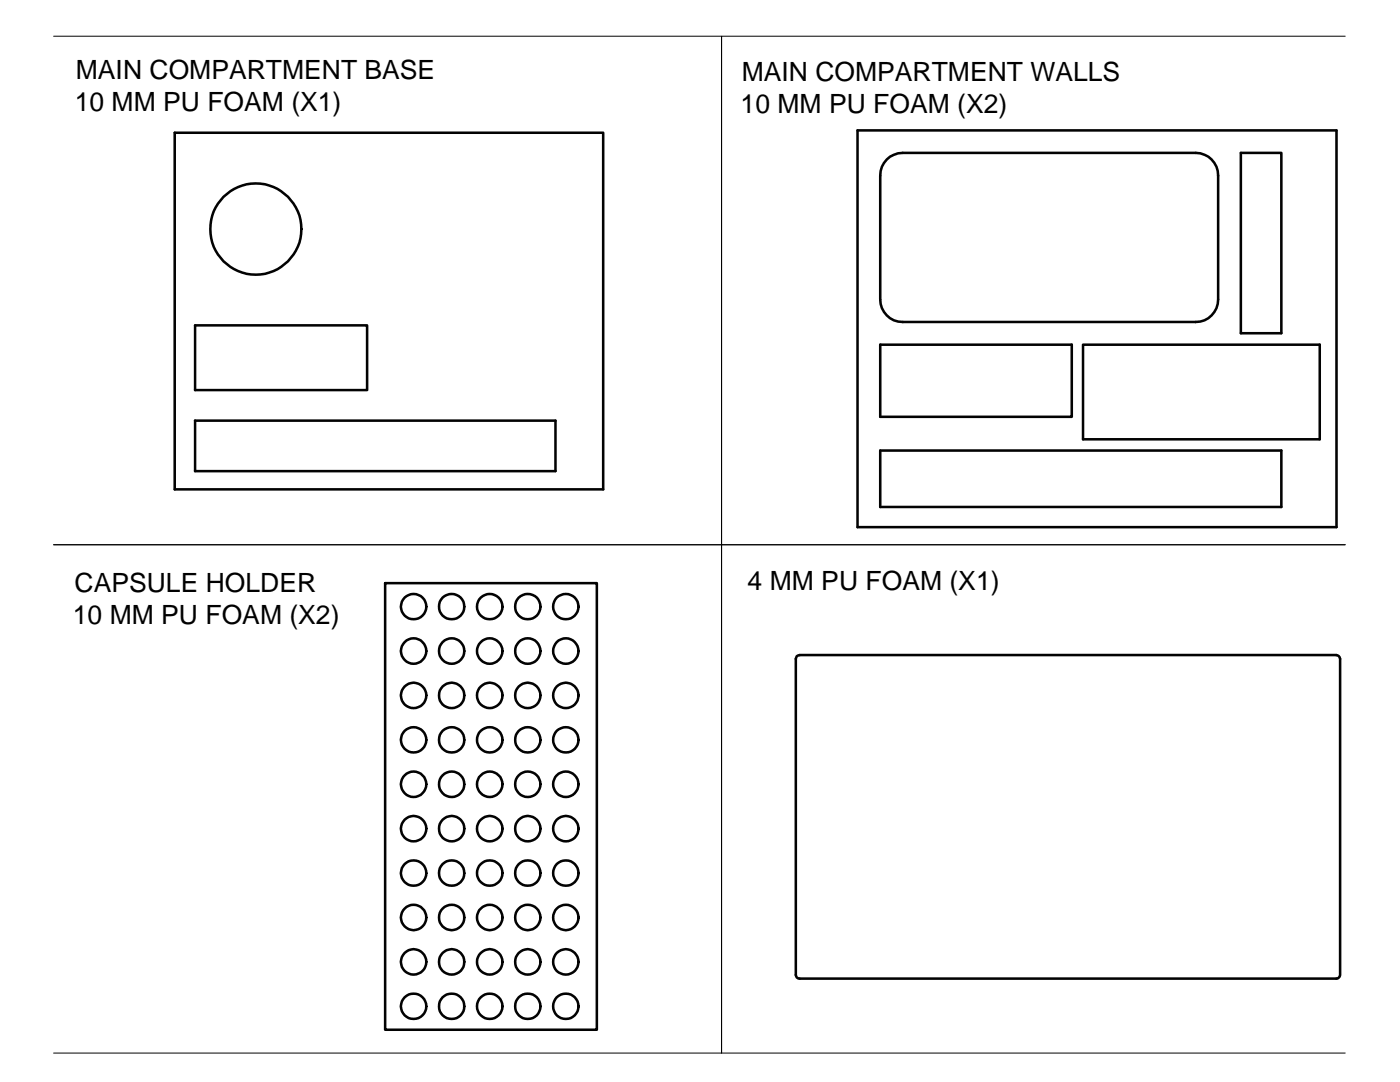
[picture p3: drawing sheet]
<svg xmlns="http://www.w3.org/2000/svg" width="279mm" height="216mm" viewBox="0 0 279 216" stroke-linecap="round" stroke-linejoin="round" font-family="sans-serif">
<!-- layer: Layer 1 -->
<g fill="none" stroke="#020202" stroke-width=".51">
<path d="M34.9 26.5h85.5v71.1h-85.5zM171.1 26h95.6v79.2h-95.6zM177 31.8a4.7 4.7 0 0 1 3.2-1.3h58.4a4.5 4.5 0 0 1 4.5 4.5v24.8a4.5 4.5 0 0 1-4.5 4.4h-58.4a4.5 4.5 0 0 1-4.5-4.4v-24.8a4.4 4.4 0 0 1 1.3-3.2zM247.6 30.5h8.1v36h-8.1zM38.9 64.9h34.4v12.9h-34.4zM175.7 68.8h38.2v14.4h-38.2zM216.1 68.8h47.3v18.9h-47.3zM38.9 83.9h72v10.1h-72zM175.7 89.9h80v11.3h-80zM76.9 116.4h42.2v89.1h-42.2zM159 130.9l.6-.2h107.1a.8 .8 0 0 1 .7 .8v63a.8 .8 0 0 1-.7 .8h-107.1a.72 .72 0 0 1-.8-.8v-63z"/>
<circle cx="51" cy="45.7" r="9.1"/>
<circle cx="82.5" cy="138.8" r="2.53"/>
<circle cx="82.5" cy="129.9" r="2.53"/>
<circle cx="82.6" cy="121" r="2.52"/>
<circle cx="90.1" cy="129.9" r="2.53"/>
<circle cx="90.1" cy="138.8" r="2.53"/>
<circle cx="90.1" cy="121" r="2.52"/>
<circle cx="97.7" cy="129.9" r="2.53"/>
<circle cx="97.7" cy="138.8" r="2.53"/>
<circle cx="97.8" cy="121" r="2.52"/>
<circle cx="105.3" cy="129.9" r="2.53"/>
<circle cx="105.3" cy="138.8" r="2.53"/>
<circle cx="105.3" cy="121" r="2.52"/>
<circle cx="112.9" cy="129.9" r="2.54"/>
<circle cx="112.9" cy="138.8" r="2.54"/>
<circle cx="112.9" cy="121.1" r="2.53"/>
<circle cx="82.5" cy="156.5" r="2.53"/>
<circle cx="82.6" cy="147.6" r="2.52"/>
<circle cx="90.1" cy="156.5" r="2.53"/>
<circle cx="90.1" cy="147.6" r="2.52"/>
<circle cx="97.7" cy="156.5" r="2.53"/>
<circle cx="97.8" cy="147.6" r="2.52"/>
<circle cx="105.3" cy="156.5" r="2.53"/>
<circle cx="105.3" cy="147.6" r="2.52"/>
<circle cx="112.9" cy="156.5" r="2.54"/>
<circle cx="112.9" cy="147.6" r="2.53"/>
<circle cx="82.5" cy="165.3" r="2.53"/>
<circle cx="82.5" cy="174.2" r="2.53"/>
<circle cx="90.1" cy="165.3" r="2.53"/>
<circle cx="90.1" cy="174.2" r="2.53"/>
<circle cx="97.7" cy="165.3" r="2.53"/>
<circle cx="97.7" cy="174.2" r="2.53"/>
<circle cx="105.3" cy="165.3" r="2.53"/>
<circle cx="105.3" cy="174.2" r="2.53"/>
<circle cx="112.9" cy="165.4" r="2.54"/>
<circle cx="112.9" cy="174.2" r="2.54"/>
<circle cx="82.5" cy="191.9" r="2.53"/>
<circle cx="82.6" cy="183.1" r="2.52"/>
<circle cx="90.1" cy="191.9" r="2.53"/>
<circle cx="90.1" cy="183.1" r="2.52"/>
<circle cx="97.7" cy="191.9" r="2.53"/>
<circle cx="97.8" cy="183.1" r="2.52"/>
<circle cx="105.3" cy="191.9" r="2.53"/>
<circle cx="105.3" cy="183.1" r="2.52"/>
<circle cx="112.9" cy="191.9" r="2.54"/>
<circle cx="112.9" cy="183.1" r="2.53"/>
<circle cx="82.5" cy="200.8" r="2.53"/>
<circle cx="90.1" cy="200.8" r="2.53"/>
<circle cx="97.7" cy="200.8" r="2.53"/>
<circle cx="105.3" cy="200.8" r="2.53"/>
<circle cx="112.9" cy="200.8" r="2.54"/>
</g>
<!-- layer: 0 -->
<path d="M10.7 7.2h133.3v101.5h-133.3h133.3v101.4h-133.3M268.5 7.2h-124.5v101.5h124.5h-124.5v101.4h124.5" fill="none" stroke="#000" stroke-width=".2"/>
<g font-size="5.3">
<text x="15.1" y="15.8">MAIN COMPARTMENT BASE</text>
<text x="148" y="16.2">MAIN COMPARTMENT WALLS</text>
<text x="14.9" y="22.2">10 MM PU FOAM (X1)</text>
<text x="147.8" y="22.6">10 MM PU FOAM (X2)</text>
<text x="14.9" y="118.1">CAPSULE HOLDER</text>
<text x="149.2" y="117.6">4 MM PU FOAM (X1)</text>
<text x="14.5" y="124.6">10 MM PU FOAM (X2)</text>
</g>
</svg>
